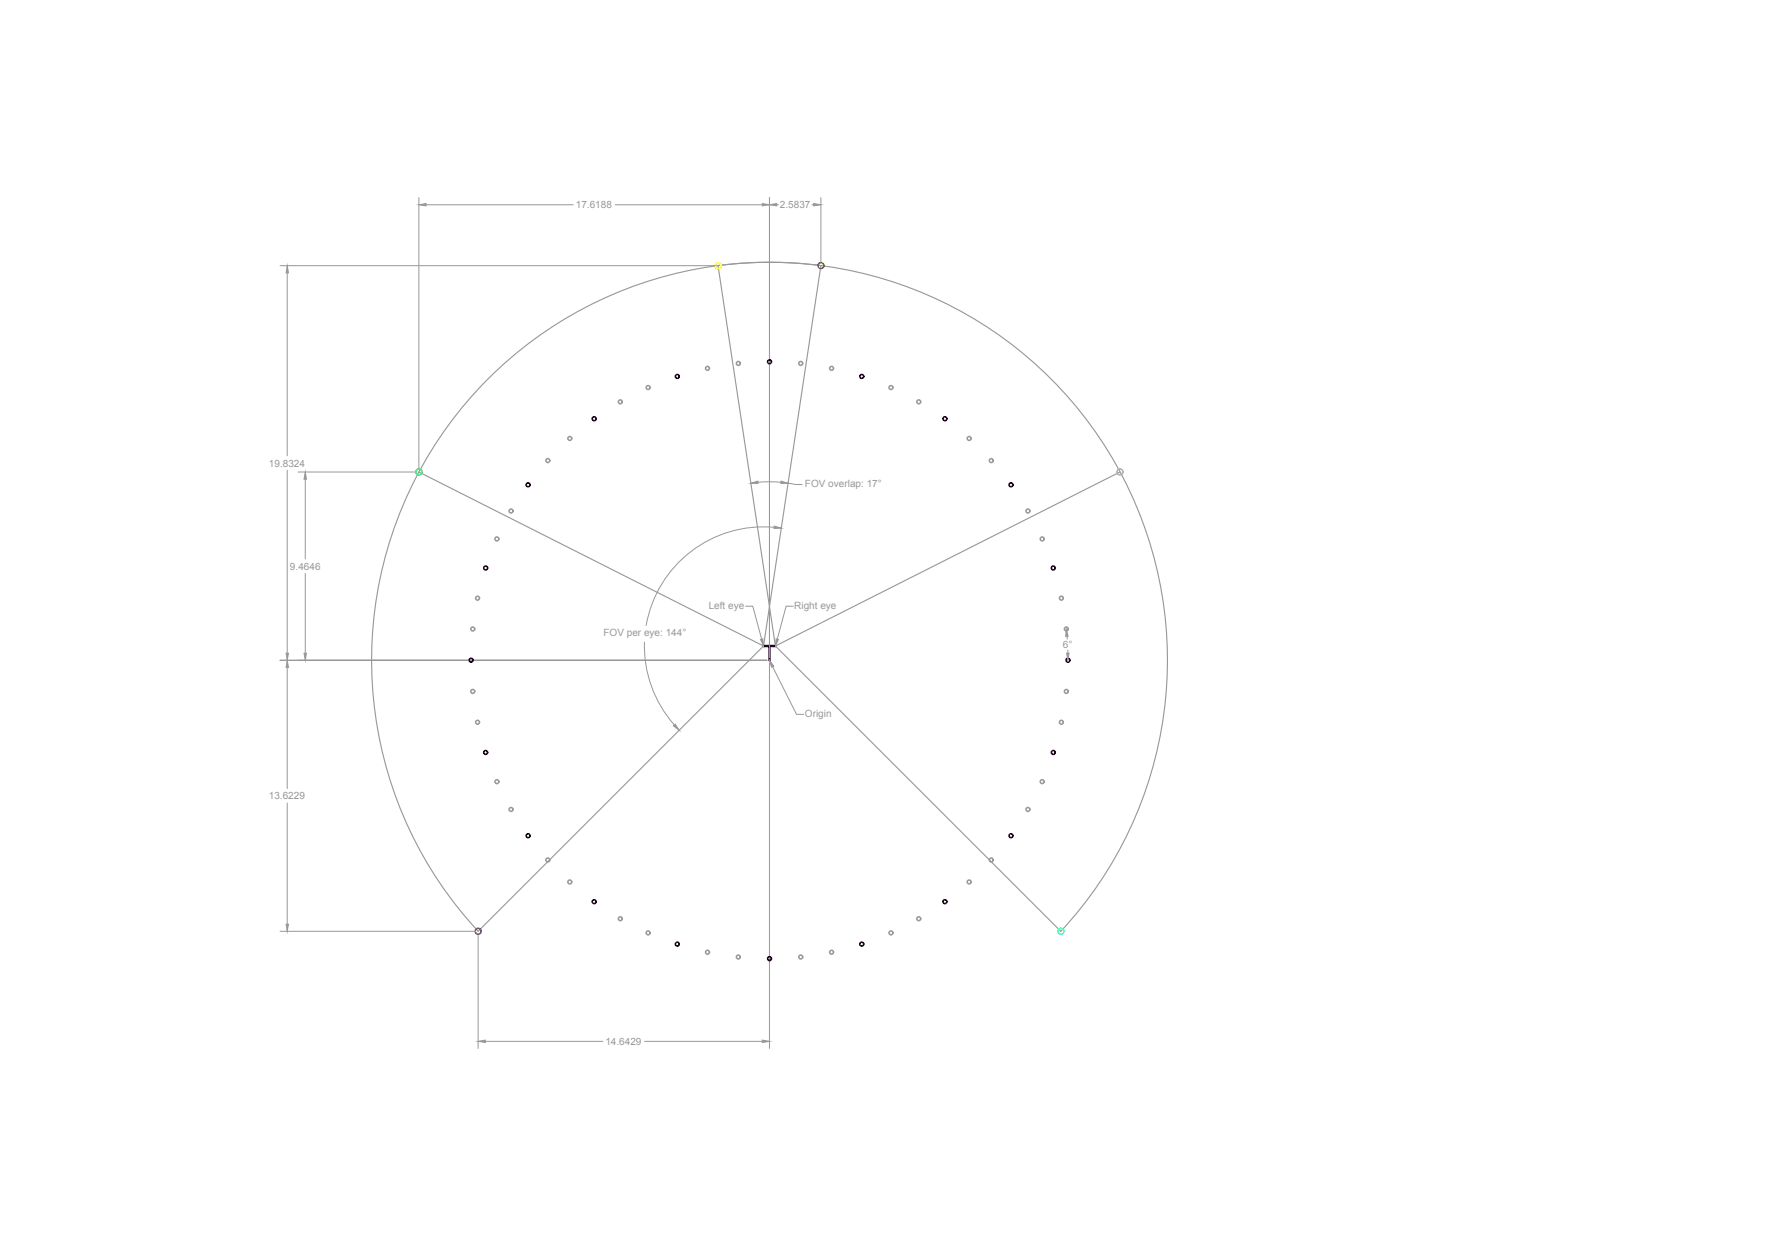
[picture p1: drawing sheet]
<svg xmlns="http://www.w3.org/2000/svg" width="297mm" height="210mm" viewBox="0 0 297 210" stroke-linecap="round" stroke-linejoin="round" font-family="sans-serif">
<!-- layer: 0 -->
<path d="M127.9 108.2h2M128.9 108.2v2.4" fill="none" stroke="#000" stroke-width=".4"/>
<path d="M120.3 44.5a66.7 66.7 0 0 1 67.9 35.6 66.7 66.7 0 0 1-10.5 75.9l-47.8-47.8-9.6-63.7M137.5 44.5l-9.6 63.7-47.8 47.8M137.5 44.5a66.7 66.7 0 0 0-67.8 35.6 66.7 66.7 0 0 0 10.4 75.9M70.2 79.1l57.7 29.1M187.6 79.1l-57.7 29.1" fill="none" stroke="#989898" stroke-width=".19"/>
<g fill="none" stroke="#989898" stroke-width=".25">
<circle cx="91.8" cy="77.2" r=".33"/>
<circle cx="95.5" cy="73.5" r=".33"/>
<circle cx="103.9" cy="67.3" r=".33"/>
<circle cx="108.6" cy="64.9" r=".33"/>
<circle cx="118.5" cy="61.7" r=".33"/>
<circle cx="123.7" cy="60.9" r=".33"/>
<circle cx="134.2" cy="60.9" r=".33"/>
<circle cx="139.3" cy="61.7" r=".33"/>
<circle cx="149.3" cy="64.9" r=".33"/>
<circle cx="153.9" cy="67.3" r=".33"/>
<circle cx="162.4" cy="73.5" r=".33"/>
<circle cx="166.1" cy="77.2" r=".33"/>
<circle cx="83.2" cy="90.3" r=".33"/>
<circle cx="85.6" cy="85.6" r=".33"/>
<circle cx="172.2" cy="85.6" r=".33"/>
<circle cx="174.6" cy="90.3" r=".33"/>
<circle cx="79.2" cy="105.4" r=".33"/>
<circle cx="79.2" cy="115.8" r=".33"/>
<circle cx="80" cy="100.2" r=".33"/>
<circle cx="177.8" cy="100.2" r=".33"/>
<circle cx="178.6" cy="105.4" r=".33"/>
<circle cx="178.6" cy="115.8" r=".33"/>
<circle cx="80" cy="121" r=".33"/>
<circle cx="83.2" cy="130.9" r=".33"/>
<circle cx="85.6" cy="135.6" r=".33"/>
<circle cx="172.2" cy="135.6" r=".33"/>
<circle cx="174.6" cy="130.9" r=".33"/>
<circle cx="177.8" cy="121" r=".33"/>
<circle cx="91.8" cy="144.1" r=".33"/>
<circle cx="95.5" cy="147.7" r=".33"/>
<circle cx="103.9" cy="153.9" r=".33"/>
<circle cx="108.6" cy="156.3" r=".33"/>
<circle cx="118.5" cy="159.5" r=".33"/>
<circle cx="139.3" cy="159.5" r=".33"/>
<circle cx="149.3" cy="156.3" r=".33"/>
<circle cx="153.9" cy="153.9" r=".33"/>
<circle cx="162.4" cy="147.7" r=".33"/>
<circle cx="166.1" cy="144.1" r=".33"/>
<circle cx="123.7" cy="160.3" r=".33"/>
<circle cx="134.2" cy="160.3" r=".33"/>
</g>
<circle cx="137.5" cy="44.5" r=".5" fill="none" stroke="#f00" stroke-width=".25"/>
<circle cx="120.3" cy="44.5" r=".5" fill="none" stroke="#ff0" stroke-width=".25"/>
<circle cx="187.6" cy="79.1" r=".5" fill="none" stroke="#f0f" stroke-width=".25"/>
<circle cx="177.7" cy="156" r=".5" fill="none" stroke="#0ff" stroke-width=".25"/>
<circle cx="70.2" cy="79.1" r=".5" fill="none" stroke="#0f0" stroke-width=".25"/>
<circle cx="80.1" cy="156" r=".5" fill="none" stroke="#00f" stroke-width=".25"/>
<g fill="none" stroke="#989898" stroke-width=".17">
<path d="M70.2 33.1v45.5M71.4 34.3h24.6M103 34.3h24.7M128.9 33.1v77.1M130.1 34.3h.3M136 34.3h.3M137.5 33.1v11M46.9 44.5h73M48.1 45.7v30.6M48.1 78.8v30.6M49.9 79.1h19.9M51.1 80.3v13.3"/>
<path d="M51.1 96v13.4M127 80.8l1.9-.1 1.9 .1M129.7 88.3a20 20 0 0 0-21.4 16.5M132 80.9l1.2 .2M133.2 81.2h1.2M46.9 110.6h81.6M48.1 111.8v20.3M108 107.6a19.9 19.9 0 0 0 5 13.8M124.9 101.6h1.2l1.5 5.5M128.9 111v64.6M129.4 111.7l4 8h1.2M132.9 101.6h-1.2l-1.5 5.5"/>
<path d="M178.8 106.6v.5M178.9 108.9v.5M48.1 134.5v20.3M46.9 156h32.8M80.1 156.4v19.2M81.3 174.4h19.7M108 174.4h19.7"/>
</g>
<g fill="#989898" stroke="#989898" stroke-width=".17">
<path d="M47.9 109.4h.4l-.2 1.2z"/>
<path d="M48.1 44.5l.2 1.2h-.4z"/>
<path d="M128.9 34.3l1.2-.2v.4z"/>
<path d="M136.3 34.1l1.2 .2-1.2 .2z"/>
<path d="M50.9 109.4h.4l-.2 1.2z"/>
<path d="M51.1 79.1l.2 1.2h-.4z"/>
<path d="M70.2 34.3l1.2-.2v.4z"/>
<path d="M127.7 34.1l1.2 .2-1.2 .2z"/>
<path d="M47.9 154.8h.4l-.2 1.2z"/>
<path d="M48.1 110.6l.2 1.2h-.4z"/>
<path d="M80.1 174.4l1.2-.2v.4z"/>
<path d="M127.7 174.2l1.2 .2-1.2 .2z"/>
<path d="M129.7 88.1l1.2 .4h-1.2z"/>
<path d="M112.8 121.6l.3-.3 .7 1z"/>
<path d="M130.9 80.6l1.1 .4h-1.2z"/>
<path d="M125.8 81l1.2-.4v.4z"/>
<path d="M127.4 107.1l.4-.1 .1 1.2z"/>
<path d="M130 107l.4 .1-.5 1.1z"/>
<path d="M128.9 110.6l.7 1-.3 .2z"/>
<path d="M178.7 109.4h.4l-.2 1.2z"/>
<path d="M178.6 105.4l.4 1.2h-.5z"/>
</g>
<g fill="none" stroke="#000" stroke-width=".25">
<circle cx="99.5" cy="70.1" r=".33"/>
<circle cx="113.5" cy="63.1" r=".33"/>
<circle cx="128.9" cy="60.6" r=".33"/>
<circle cx="144.4" cy="63.1" r=".33"/>
<circle cx="158.3" cy="70.1" r=".33"/>
<circle cx="81.4" cy="95.1" r=".33"/>
<circle cx="88.5" cy="81.2" r=".33"/>
<circle cx="169.4" cy="81.2" r=".33"/>
<circle cx="176.5" cy="95.1" r=".33"/>
<circle cx="78.9" cy="110.6" r=".33"/>
<circle cx="178.9" cy="110.6" r=".33"/>
<circle cx="81.4" cy="126.1" r=".33"/>
<circle cx="88.5" cy="140" r=".33"/>
<circle cx="169.4" cy="140" r=".33"/>
<circle cx="176.5" cy="126.1" r=".33"/>
<circle cx="99.5" cy="151" r=".33"/>
<circle cx="113.5" cy="158.2" r=".33"/>
<circle cx="144.4" cy="158.2" r=".33"/>
<circle cx="158.3" cy="151" r=".33"/>
<circle cx="128.9" cy="160.6" r=".33"/>
</g>
<g font-size="1.7" fill="#989898">
<text x="96.5" y="34.9">17.6188</text>
<text x="130.7" y="34.9">2.5837</text>
<text x="45" y="78.2">19.8324</text>
<text x="134.9" y="81.6">FOV overlap: 17°</text>
<text x="48.6" y="95.4">9.4646</text>
<text x="118.7" y="102">Left eye</text>
<text x="133.1" y="102">Right eye</text>
<text x="101.1" y="106.6">FOV per eye: 144°</text>
<text x="178.1" y="108.6">6°</text>
<text x="134.9" y="120.1">Origin</text>
<text x="45" y="133.9">13.6229</text>
<text x="101.4" y="175">14.6429</text>
</g>
</svg>
